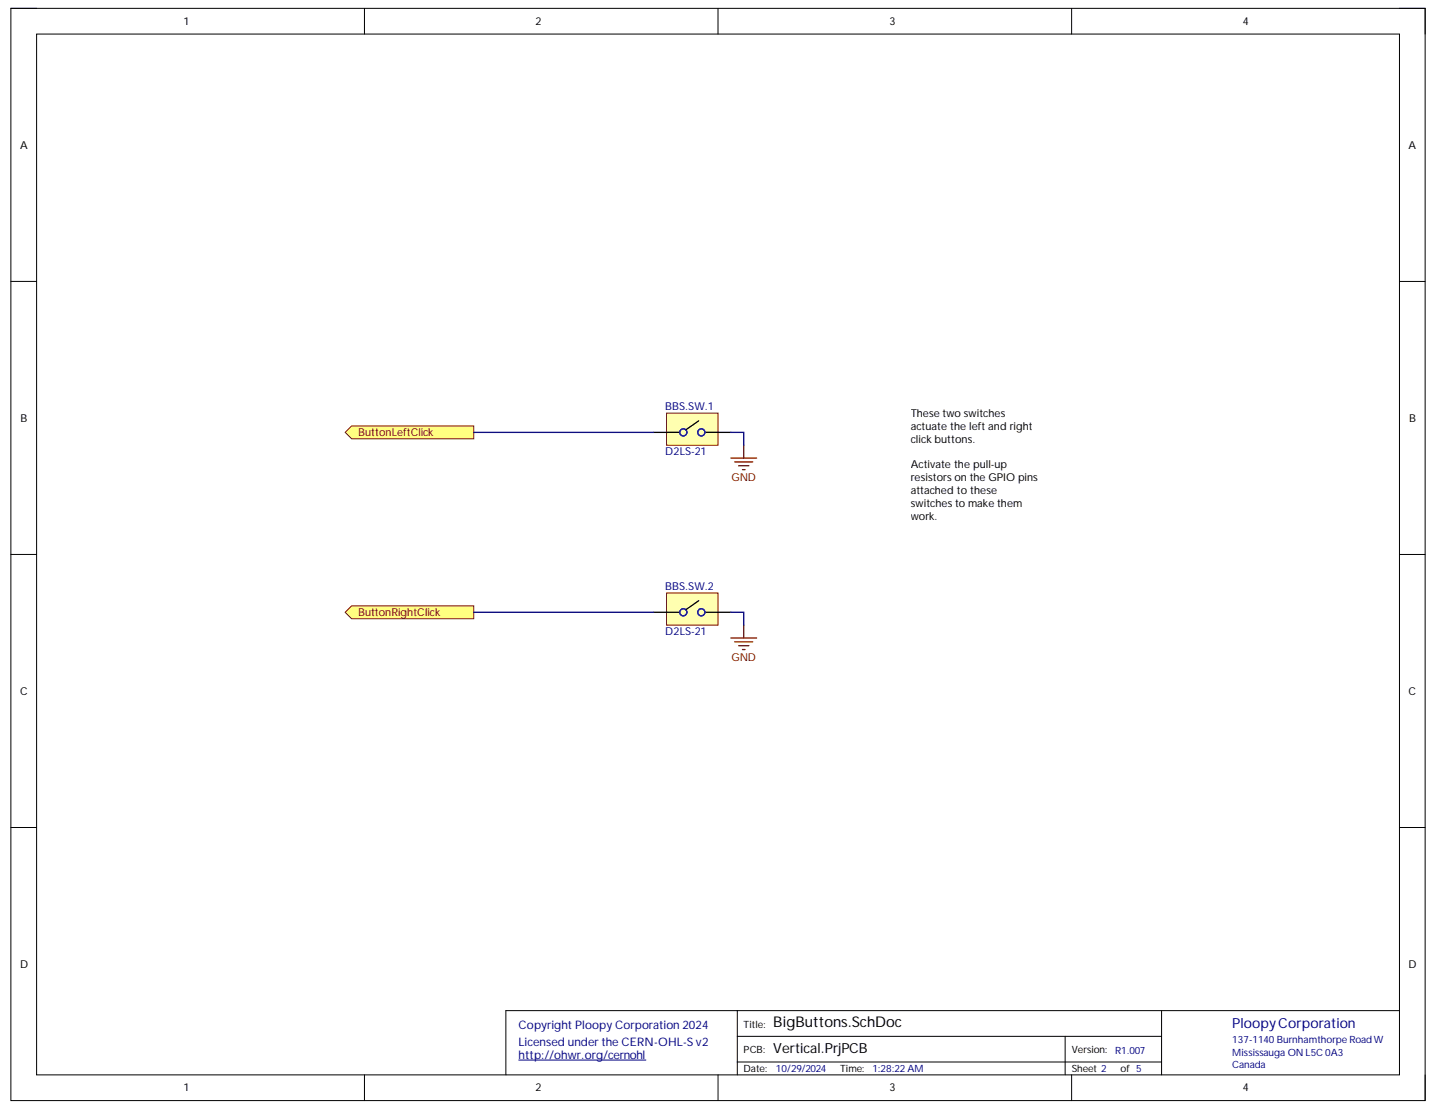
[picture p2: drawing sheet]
<svg xmlns="http://www.w3.org/2000/svg" width="279mm" height="216mm" viewBox="0 0 279 216" stroke-linecap="round" stroke-linejoin="round" font-family="sans-serif">
<path d="M2.1 1.6h274.8v212.3h-274.8z" fill="none" stroke="#000" stroke-width=".19"/>
<path d="M7.1 6.6h264.8v202.3h-264.8z" fill-rule="evenodd" fill="#fff"/>
<g fill="none" stroke="#000" stroke-width=".19">
<path d="M2.1 1.6h5M7.1 6.6h264.8v202.3h-264.8zM70.8 1.6v5M139.5 1.6v5M208.2 1.6v5M271.9 1.6h5v5M2.1 54.7h5M271.9 54.7h5M2.1 107.7h5M271.9 107.8h5M2.1 160.8h5M271.9 160.8h5"/>
<path d="M143.3 196.4v12.5M225.7 196.4v12.5M271.9 196.4h-173.6v12.5M70.8 208.9v5M139.5 208.9v5M143.3 201.4h82.4M143.3 206.4h82.4M207 201.4v7.5M208.2 208.9v5M276.9 208.9v5"/>
</g>
<path d="M100.8 206h24.7" fill="none" stroke="#000080" stroke-width=".19"/>
<path d="M129.5 80.3h10v6.2h-10z" fill-rule="evenodd" fill="#ffffb0"/>
<path d="M129.5 80.3h10v6.2h-10z" fill="none" stroke="#800000" stroke-width=".19"/>
<path d="M127 84h5M135.8 81.8l-2.5 1.7M137 84h5" fill="none" stroke="#000" stroke-width=".25"/>
<g fill="none" stroke="#00f" stroke-width=".25">
<circle cx="132.8" cy="84" r=".69"/>
<circle cx="136.3" cy="84" r=".69"/>
</g>
<path d="M129.5 115.2h10v6.3h-10z" fill-rule="evenodd" fill="#ffffb0"/>
<path d="M129.5 115.2h10v6.3h-10z" fill="none" stroke="#800000" stroke-width=".19"/>
<path d="M127 119h5M135.8 116.7l-2.5 1.8M137 119h5" fill="none" stroke="#000" stroke-width=".25"/>
<g fill="none" stroke="#00f" stroke-width=".25">
<circle cx="132.8" cy="119" r=".69"/>
<circle cx="136.3" cy="119" r=".69"/>
</g>
<path d="M177 79h25v50h-25z" fill-rule="evenodd" fill="#fff"/>
<path d="M177 79h25v50h-25z" fill="none" stroke="#fff" stroke-width=".19"/>
<path d="M142 89h5M142.8 89.8h3.5M143.5 90.5h2M144.3 91.3h.5M144.5 86.5v2.5M142 124h5M142.8 124.7h3.5M143.5 125.5h2M144.3 126.2h.5M144.5 121.5v2.5" fill="none" stroke="#800000" stroke-width=".25"/>
<path d="M67.1 84l1.2-1.2h23.7v2.5h-23.7z" fill-rule="evenodd" fill="#ffff80"/>
<path d="M67.1 84l1.2-1.2h23.7v2.5h-23.7z" fill="none" stroke="#800000" stroke-width=".19"/>
<path d="M67.1 119l1.2-1.3h23.7v2.5h-23.7z" fill-rule="evenodd" fill="#ffff80"/>
<path d="M67.1 119l1.2-1.3h23.7v2.5h-23.7z" fill="none" stroke="#800000" stroke-width=".19"/>
<path d="M92 84h35M142 84h2.5v2.5M92 119h35M142 119h2.5v2.5" fill="none" stroke="#000080" stroke-width=".25"/>
<text font-size="2.9" x="150.2" y="199.6">BigButtons.SchDoc</text>
<text font-size="2.7" fill="#000080" x="239.4" y="199.8">PloopyCorporation</text>
<text font-size="2.7" x="150.2" y="204.6">Vertical.PrjPCB</text>
<g font-size="2.3" fill="#000080">
<text x="100.8" y="200">CopyrightPloopyCorporation2024</text>
<text x="100.8" y="203.2">LicensedundertheCERN-OHL-Sv2</text>
<text x="100.8" y="205.8">http://ohw</text>
<text x="112.1" y="205.8">r.org/cernohl</text>
</g>
<g font-size="2.1">
<text x="35.7" y="4.8">1</text>
<text x="104.1" y="4.8">2</text>
<text x="172.8" y="4.8">3</text>
<text x="241.4" y="4.8">4</text>
<text x="3.9" y="28.9">A</text>
<text x="273.7" y="28.9">A</text>
<text x="4" y="82">B</text>
<text x="176.9" y="81">Thesetw</text>
<text x="176.9" y="83.5">actuate the left andright</text>
<text x="185.5" y="81">osw</text>
<text x="189.8" y="81">itches</text>
<text x="273.8" y="82">B</text>
<text x="176.9" y="86">clickbuttons.</text>
<text x="176.9" y="91">Activate the pull-up</text>
<text x="176.9" y="93.5">resistorsontheGPIOpins</text>
<text x="176.9" y="96">attached to these</text>
<text x="176.9" y="98.4">sw</text>
<text x="176.9" y="101">w</text>
<text x="178.5" y="101">ork.</text>
<text x="179.5" y="98.4">itchestomakethem</text>
<text x="3.9" y="135">C</text>
<text x="273.7" y="135">C</text>
<text x="3.9" y="188">D</text>
<text x="273.7" y="188">D</text>
<text x="35.7" y="212.1">1</text>
<text x="104.1" y="212.1">2</text>
<text x="172.8" y="212.1">3</text>
<text x="241.4" y="212.1">4</text>
</g>
<g font-size="2.1" fill="#000080">
<text x="129.3" y="79.8">BBS.SW.1</text>
<text x="129.3" y="88.5">D2LS-21</text>
<text x="129.3" y="114.7">BBS.SW.2</text>
<text x="129.3" y="123.5">D2LS-21</text>
</g>
<g font-size="2.1" fill="#800000">
<text x="69.6" y="84.8">ButtonLeftClick</text>
<text x="142.1" y="93.5">GND</text>
<text x="69.6" y="119.7">ButtonRightClick</text>
<text x="142.1" y="128.4">GND</text>
</g>
<g font-size="1.9">
<text x="144.5" y="199.7">Title:</text>
<text x="144.5" y="208.4">Date:</text>
<text x="144.5" y="204.7">PCB:</text>
<text x="163.2" y="208.4">Time:</text>
<text x="208.2" y="204.7">Version:</text>
<text x="208.2" y="208.4">Sheet 2</text>
<text x="217.7" y="208.4">of 5</text>
</g>
<g font-size="1.9" fill="#000080">
<text x="239.4" y="202.6">137-1140BurnhamthorpeRoadW</text>
<text x="150.7" y="208.4">10/29/2024</text>
<text x="169.5" y="208.4">1:28:22AM</text>
<text x="216.7" y="204.9">R1.007</text>
<text x="239.4" y="205.2">MississaugaONL5C0A3</text>
<text x="239.4" y="207.6">Canada</text>
</g>
</svg>
